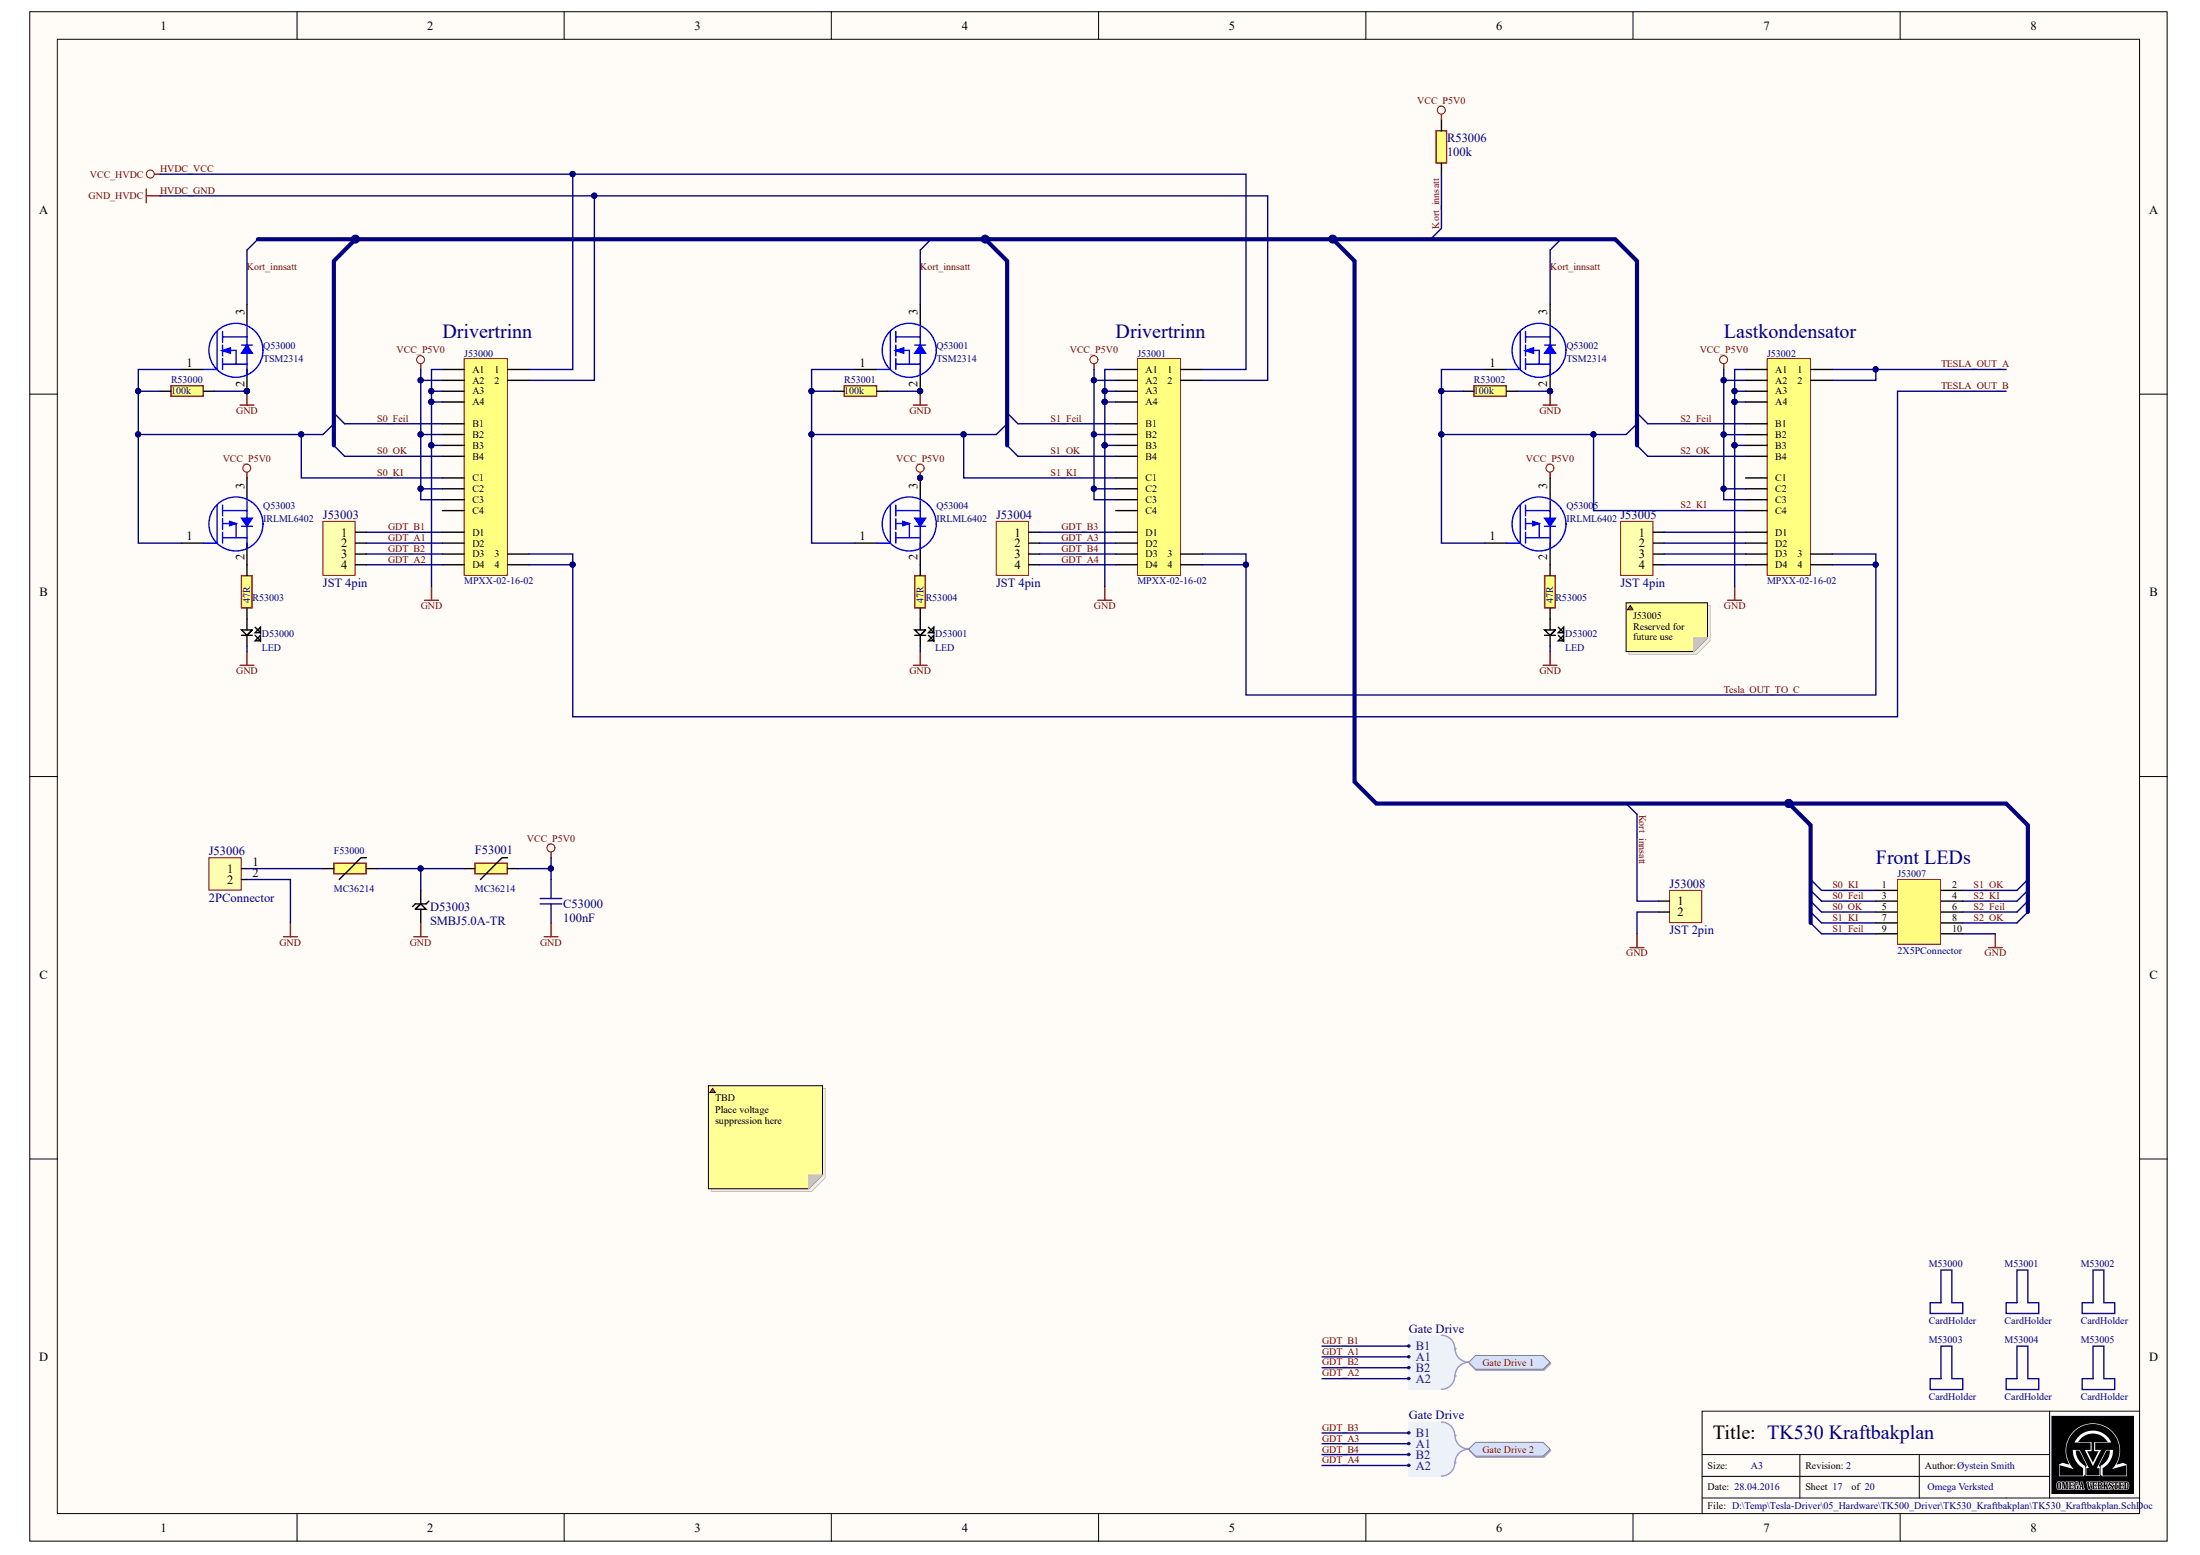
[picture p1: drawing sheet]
# Altium project TK530_Kraftbakplan.PrjPcb
1 sheet, 35 parts. Net scope: flat (ports and power ports of the same name join across sheets).
Board file: TK530_Kraftbakplan.PcbDoc

## Sheet TK530_Kraftbakplan.SchDoc: TK530 Kraftbakplan
size A3; Author: Øystein Smith; Organization: Omega Verksted; DocumentNumber: 17; Revision: 2; SheetNumber: 17; SheetTotal: 20

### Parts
C53000  100nF  [CAPC0603(1608)55_N]
D53000  SMD LED Red  [I_LEDC0603(1608)_N]
D53001  SMD LED Red  [I_LEDC0603(1608)_N]
D53002  SMD LED Red  [I_LEDC0603(1608)_N]
D53003  SMBJ5.0A-TR  [SODFL535X245-2N]
F53000  MC36214  [RESC0805(2012)_N]
F53001  MC36214  [RESC0805(2012)_N]
J53000  MPXX-02-16-02  [MPSC-02-16-02-7.70-03-L-V-LC]
J53001  MPXX-02-16-02  [MPSC-02-16-02-7.70-03-L-V-LC]
J53002  MPXX-02-16-02  [MPSC-02-16-02-7.70-03-L-V-LC]
J53003  B4B-XH-A (LF)(SN)  [JST_4P]
J53004  B4B-XH-A (LF)(SN)  [JST_4P]
J53005  B4B-XH-A (LF)(SN)  [JST_4P]
J53006  B2B-XH-A (LF)(SN)  [JST_2P]
J53007  Header2x5  [HDRV10W64P254_2X5_2030X900X900B]
J53008  B2B-XH-A (LF)(SN)  [JST_2P]
M53000  CardHolder  [CardHolder900X1900X5000]
M53001  CardHolder  [CardHolder900X1900X5000]
M53002  CardHolder  [CardHolder900X1900X5000]
M53003  CardHolder  [CardHolder900X1900X5000]
M53004  CardHolder  [CardHolder900X1900X5000]
M53005  CardHolder  [CardHolder900X1900X5000]
Q53000  2N7002  [SOT323_N]
Q53001  2N7002  [SOT323_N]
Q53002  2N7002  [SOT323_N]
Q53003  BSH201  [SOT23-3_N]
Q53004  BSH201  [SOT23-3_N]
Q53005  BSH201  [SOT23-3_N]
R53000  10k  [RESC0603(1608)_N]
R53001  10k  [RESC0603(1608)_N]
R53002  10k  [RESC0603(1608)_N]
R53003  47R  [RESC0603(1608)_N]
R53004  47R  [RESC0603(1608)_N]
R53005  47R  [RESC0603(1608)_N]
R53006  10k  [RESC0603(1608)_N]

### Ports
Gate Drive 1 (harness Gate Drive), Gate Drive 2 (harness Gate Drive)

### Harnesses
Gate Drive: B1, A1, B2, A2

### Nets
GND: C53000.1 D53000.2 D53001.2 D53002.2 D53003.1(A) J53000.5(A1) J53000.7(A3) J53000.8(A4) J53000.11(B3) J53001.5(A1) J53001.7(A3) J53001.8(A4) J53001.11(B3) J53002.5(A1) J53002.7(A3) J53002.8(A4) J53002.11(B3) J53006.2 J53007.10 J53008.2 Q53000.2(Source) Q53001.2(Source) Q53002.2(Source)
HVDC_GND: J53000.2 J53001.2  [also labelled GND_HVDC]
HVDC_VCC: J53000.1 J53001.1  [also labelled VCC_HVDC]
VCC_P5V0: C53000.2 F53001.2 J53000.6(A2) J53000.10(B2) J53000.14(C2) J53000.15(C3) J53001.6(A2) J53001.10(B2) J53001.14(C2) J53001.15(C3) J53002.6(A2) J53002.10(B2) J53002.14(C2) J53002.15(C3) Q53003.2(Source) Q53004.2(Source) Q53005.2(Source) R53000.2 R53001.2 R53002.2 R53006.2
GDT_A1: J53000.18(D2) J53003.2 ; port Gate Drive 1.A1
GDT_A2: J53000.20(D4) J53003.4 ; port Gate Drive 1.A2
GDT_A3: J53001.18(D2) J53004.2 ; port Gate Drive 2.A1
GDT_A4: J53001.20(D4) J53004.4 ; port Gate Drive 2.A2
GDT_B1: J53000.17(D1) J53003.1 ; port Gate Drive 1.B1
GDT_B2: J53000.19(D3) J53003.3 ; port Gate Drive 1.B2
GDT_B3: J53001.17(D1) J53004.1 ; port Gate Drive 2.B1
GDT_B4: J53001.19(D3) J53004.3 ; port Gate Drive 2.B2
Kort_innsatt: J53008.1 Q53000.3(Drain) Q53001.3(Drain) Q53002.3(Drain) R53000.1
S0_Feil: J53000.9(B1) J53007.3
S0_KI: J53007.1 Q53003.3(Drain) R53003.2
S0_OK: J53000.12(B4) J53007.5
S1_Feil: J53001.9(B1) J53007.9
S1_KI: J53007.7 Q53004.3(Drain) R53004.2
S1_OK: J53001.12(B4) J53007.2
S2_Feil: J53002.9(B1) J53007.6
S2_KI: J53007.4 Q53005.3(Drain) R53005.2
S2_OK: J53002.12(B4) J53007.8
TESLA_OUT_A: J53002.1 J53002.2
TESLA_OUT_B: J53000.3 J53000.4
Tesla_OUT_TO_C: J53001.3 J53001.4 J53002.3 J53002.4
NetD53000_1: D53000.1 R53003.1
NetD53001_1: D53001.1 R53004.1
NetD53002_1: D53002.1 R53005.1
NetD53003_2: D53003.2(K) F53000.2 F53001.1
NetF53000_1: F53000.1 J53006.1
NetJ53000_13: J53000.13(C1) Q53000.1(Gate) Q53003.1(Gate) R53001.1
NetJ53001_13: J53001.13(C1) Q53001.1(Gate) Q53004.1(Gate) R53002.1
NetJ53002_16: J53002.16(C4) Q53002.1(Gate) Q53005.1(Gate) R53006.1
NetJ53002_17: J53002.17(D1) J53005.1
NetJ53002_18: J53002.18(D2) J53005.2
NetJ53002_19: J53002.19(D3) J53005.3
NetJ53002_20: J53002.20(D4) J53005.4

Not connected (* = marked no-connect by the designer): J53000 16(C4)*; J53001 16(C4)*; J53002 13(C1)*

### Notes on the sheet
- KI
- (near J53000) Drivertrinn
- (near J53001) Drivertrinn
- (near J53002) Lastkondensator
- J53005 Reserved for future use
- (near J53007) Front LEDs
- TBD
  Place voltage suppression here
